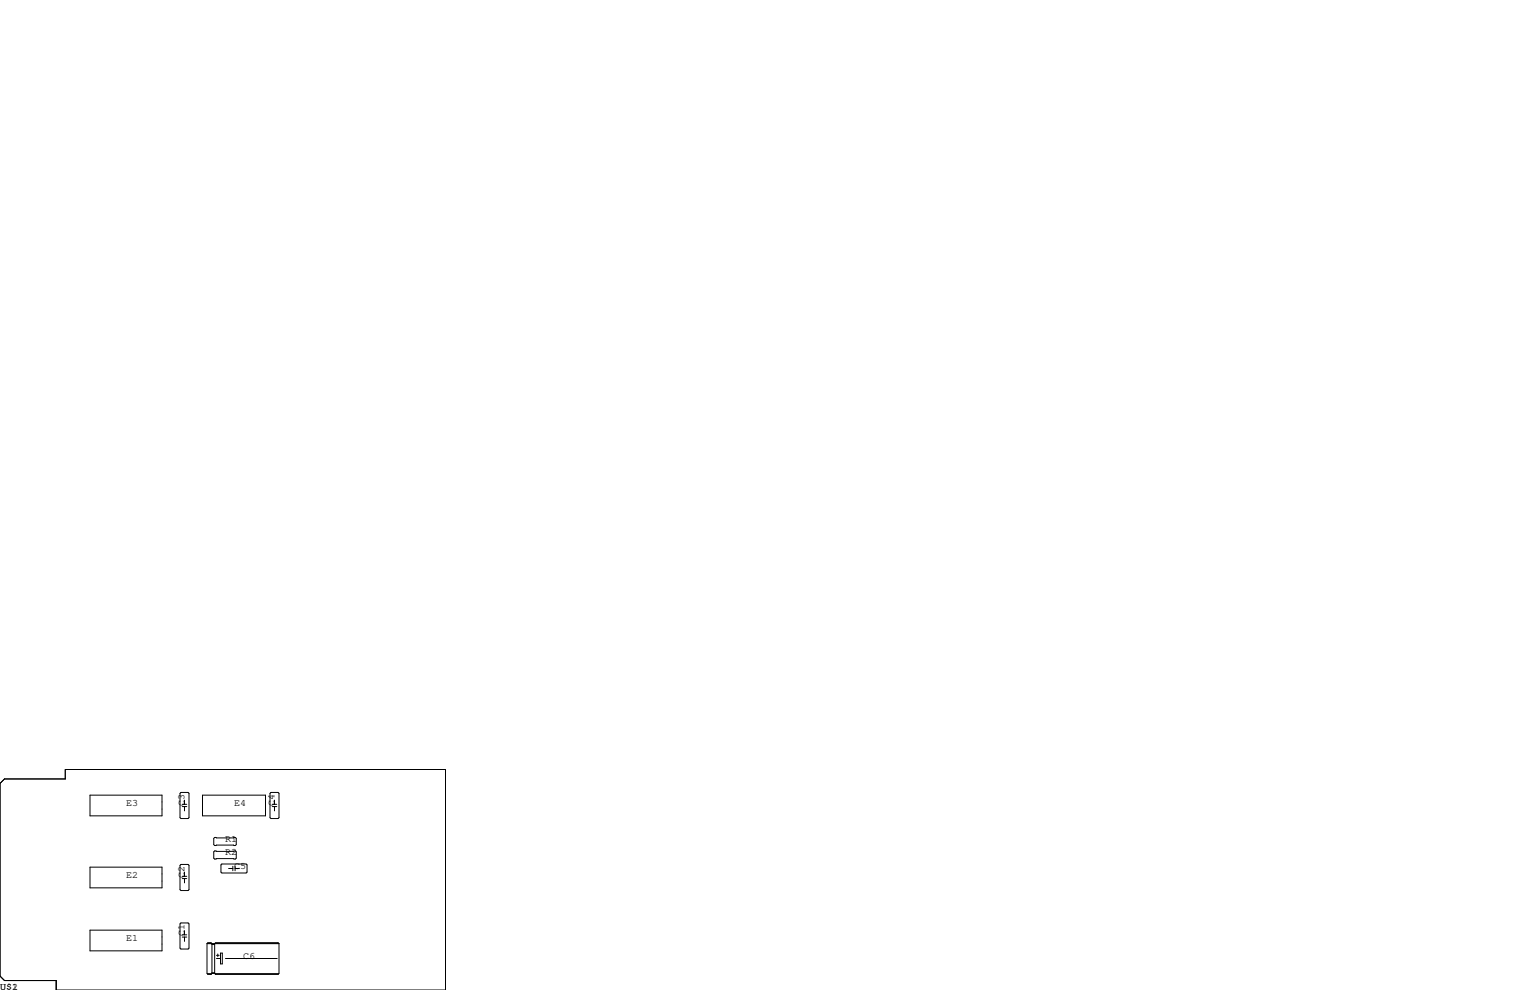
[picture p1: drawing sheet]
<svg xmlns="http://www.w3.org/2000/svg" width="432mm" height="279mm" viewBox="0 0 432 279" stroke-linecap="round" stroke-linejoin="round" font-family="sans-serif">
<g fill="none" stroke="#000" stroke-width=".28">
<path d="M0 221.1l1.3-1.3h17.1v-2.6h107.3v62.2h-109.8v-2.7h-14.6l-1.3-1.2zM25.4 224.4h20.3v5.9h-20.3zM51.1 223.6h2l.2 .3v6.9l-.2 .2h-2l-.3-.2v-6.9zM51.4 227.6h1.3M51.4 227h1.3M52.1 225.8v1.2M52.1 227.6v1.3M57.2 224.4h17.7v5.9h-17.7zM60.6 236.3h5.8l.3 .3v1.8l-.3 .2h-5.8l-.3-.2v-1.8zM76.5 223.6h2l.2 .3v6.9l-.2 .2h-2l-.3-.2v-6.9zM76.8 227.6h1.3M76.8 227h1.3"/>
<path d="M77.5 225.8v1.2M77.5 227.6v1.3M25.4 244.7h20.3v5.9h-20.3zM51.1 244h2l.2 .2v6.9l-.2 .2h-2l-.3-.2v-6.9zM51.4 248h1.3M51.4 247.3h1.3M52.1 246.1v1.2M52.1 248v1.2M60.6 240.2h5.8l.3 .2v1.8l-.3 .2h-5.8l-.3-.2v-1.8zM62.4 244.1l.2-.3h6.9l.2 .3v2l-.2 .3h-6.9l-.2-.3zM64.5 245.1h1.2M65.7 244.5v1.2"/>
<path d="M66.3 244.5v1.2M66.3 245.1h1.3M25.4 262.5h20.3v5.9h-20.3zM50.8 260.7l.3-.2h2l.2 .2v6.9l-.2 .2h-2l-.3-.2zM51.4 264.5h1.3M51.4 263.8h1.3M52.1 262.6v1.2M52.1 264.5v1.2M58.4 266.3l.3-.2h.9l.2 .2v8.4M58.4 266.3v8.4l.3 .3h.9M58.4 266.3h20.3M58.5 274.8h1.2"/>
<path d="M58.7 266.2h.9M58.7 274.9l.9 .1M59.8 266.6h.8M59.8 274.7h.8M59.8 274.6h.8M59.8 274.7l-.2 .3M59.9 266.4h.6M60.6 274.7l.2 .3M60.7 274.8h17.9M60.8 266.2h17.7M61.1 269.6h.7M61.1 270.5h1.1"/>
<path d="M61.5 269.2v.8M62.2 269h.5v3h-.5zM63.6 270.5h14.6M78.5 274.9l-17.7 .1M78.7 266.3v8.4l-.2 .3h-17.7M78.7 266.3l-.2-.2h-17.7l-.2 .2v8.4"/>
</g>
<g font-size="2.8">
<text x="35.6" y="227.3">E3</text>
<text x="52.1" y="227.3" transform="rotate(-90 52.1 227.3)">C3</text>
<text x="66" y="227.3">E4</text>
<text x="77.5" y="227.3" transform="rotate(-90 77.5 227.3)">C4</text>
<text x="63.5" y="237.5">R1</text>
<text x="63.5" y="241.3">R2</text>
<text x="66" y="245.1">C5</text>
<text x="35.6" y="247.6">E2</text>
<text x="52.1" y="247.6" transform="rotate(-90 52.1 247.6)">C2</text>
<text x="35.6" y="265.4">E1</text>
<text x="52.1" y="264.2" transform="rotate(-90 52.1 264.2)">C1</text>
<text x="68.6" y="270.5">C6</text>
<text x="0" y="279.4">U$1</text>
<text x="3.4" y="279.4">2</text>
</g>
</svg>
